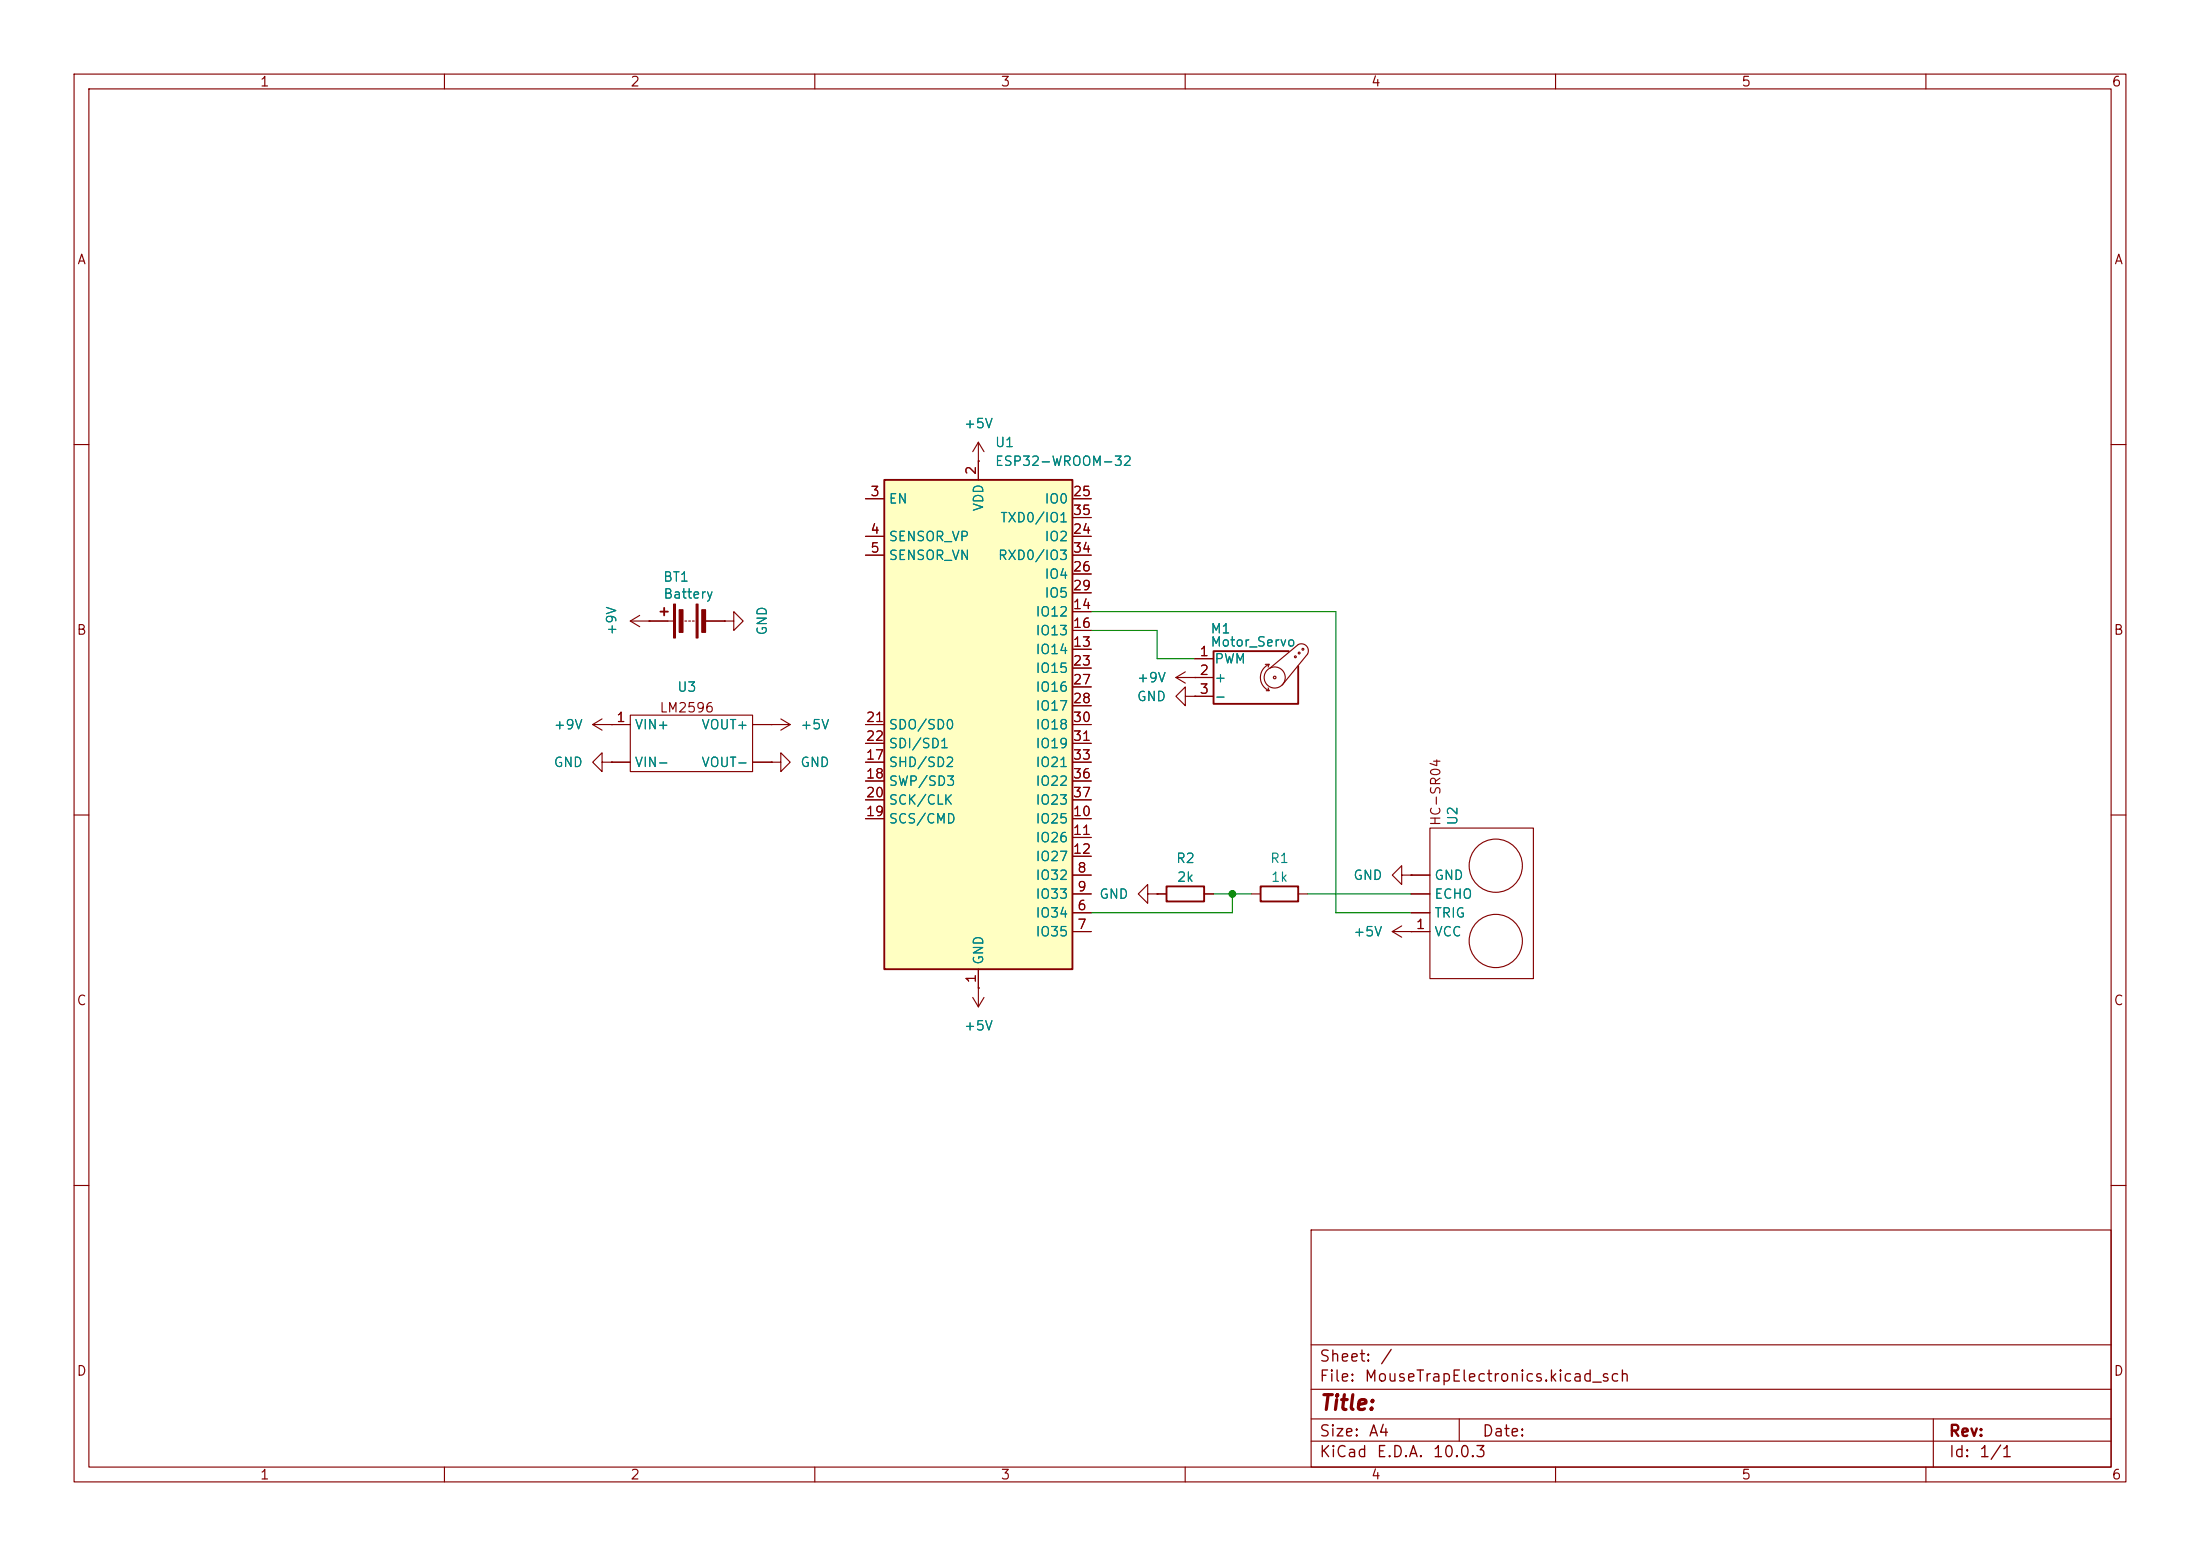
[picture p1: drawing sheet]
(kicad_sch
 (version 20260306)
 (generator "eeschema")
 (generator_version "10.0")
 (paper "A4")
 (lib_symbols
  (symbol "Device:Battery"
   (pin_numbers (hide yes))
   (pin_names
    (offset 0) (hide yes)) (exclude_from_sim no) (in_bom yes) (on_board yes)
   (in_pos_files yes)
   (duplicate_pin_numbers_are_jumpers no)
   (property "Reference" "BT" (at 2.54 2.54 0) (show_name no) (do_not_autoplace no) (effects (font (size 1.27 1.27)) (justify left)))
   (property "Value" "Battery" (at 2.54 0 0) (show_name no) (do_not_autoplace no) (effects (font (size 1.27 1.27)) (justify left)))
   (property "Footprint" "" (at 0 1.524 90) (show_name no) (do_not_autoplace no) (hide yes) (effects (font (size 1.27 1.27))))
   (property "Datasheet" "" (at 0 1.524 90) (show_name no) (do_not_autoplace no) (hide yes) (effects (font (size 1.27 1.27))))
   (property "Description" "Multiple-cell battery" (at 0 0 0) (show_name no) (do_not_autoplace no) (hide yes) (effects (font (size 1.27 1.27))))
   (property "Sim.Device" "V" (at 0 0 0) (show_name no) (do_not_autoplace no) (hide yes) (effects (font (size 1.27 1.27))))
   (property "Sim.Type" "DC" (at 0 0 0) (show_name no) (do_not_autoplace no) (hide yes) (effects (font (size 1.27 1.27))))
   (property "Sim.Pins" "1=+ 2=-" (at 0 0 0) (show_name no) (do_not_autoplace no) (hide yes) (effects (font (size 1.27 1.27))))
   (symbol "Battery_0_1"
    (rectangle (start -2.286 1.778) (end 2.286 1.524) (stroke (width 0) (type default)) (fill (type outline)))
    (rectangle (start -2.286 -1.27) (end 2.286 -1.524) (stroke (width 0) (type default)) (fill (type outline)))
    (rectangle (start -1.524 1.016) (end 1.524 0.508) (stroke (width 0) (type default)) (fill (type outline)))
    (rectangle (start -1.524 -2.032) (end 1.524 -2.54) (stroke (width 0) (type default)) (fill (type outline)))
    (polyline (pts (xy 0 1.778) (xy 0 2.54)) (stroke (width 0) (type default)) (fill (type none)))
    (polyline (pts (xy 0 0) (xy 0 0.254)) (stroke (width 0) (type default)) (fill (type none)))
    (polyline (pts (xy 0 -0.508) (xy 0 -0.254)) (stroke (width 0) (type default)) (fill (type none)))
    (polyline (pts (xy 0 -1.016) (xy 0 -0.762)) (stroke (width 0) (type default)) (fill (type none)))
    (polyline (pts (xy 0.762 3.048) (xy 1.778 3.048)) (stroke (width 0.254) (type default)) (fill (type none)))
    (polyline (pts (xy 1.27 3.556) (xy 1.27 2.54)) (stroke (width 0.254) (type default)) (fill (type none))))
   (symbol "Battery_1_1"
    (pin passive line (at 0 5.08 270) (length 2.54) (name "+" (effects (font (size 1.27 1.27)))) (number "1" (effects (font (size 1.27 1.27)))))
    (pin passive line (at 0 -5.08 90) (length 2.54) (name "-" (effects (font (size 1.27 1.27)))) (number "2" (effects (font (size 1.27 1.27))))))
   (embedded_fonts no))
  (symbol "Device:R"
   (pin_numbers (hide yes))
   (pin_names
    (offset 0)) (exclude_from_sim no) (in_bom yes) (on_board yes)
   (in_pos_files yes)
   (duplicate_pin_numbers_are_jumpers no)
   (property "Reference" "R" (at 2.032 0 90) (show_name no) (do_not_autoplace no) (effects (font (size 1.27 1.27))))
   (property "Value" "R" (at 0 0 90) (show_name no) (do_not_autoplace no) (effects (font (size 1.27 1.27))))
   (property "Footprint" "" (at -1.778 0 90) (show_name no) (do_not_autoplace no) (hide yes) (effects (font (size 1.27 1.27))))
   (property "Datasheet" "" (at 0 0 0) (show_name no) (do_not_autoplace no) (hide yes) (effects (font (size 1.27 1.27))))
   (property "Description" "Resistor" (at 0 0 0) (show_name no) (do_not_autoplace no) (hide yes) (effects (font (size 1.27 1.27))))
   (symbol "R_0_1"
    (rectangle (start -1.016 -2.54) (end 1.016 2.54) (stroke (width 0.254) (type default)) (fill (type none))))
   (symbol "R_1_1"
    (pin passive line (at 0 3.81 270) (length 1.27) (name "" (effects (font (size 1.27 1.27)))) (number "1" (effects (font (size 1.27 1.27)))))
    (pin passive line (at 0 -3.81 90) (length 1.27) (name "" (effects (font (size 1.27 1.27)))) (number "2" (effects (font (size 1.27 1.27))))))
   (embedded_fonts no))
  (symbol "Motor:Motor_Servo"
   (pin_names
    (offset 0.0254)) (exclude_from_sim no) (in_bom yes) (on_board yes)
   (in_pos_files yes)
   (duplicate_pin_numbers_are_jumpers no)
   (property "Reference" "M" (at -5.08 4.445 0) (show_name no) (do_not_autoplace no) (effects (font (size 1.27 1.27)) (justify left)))
   (property "Value" "Motor_Servo" (at -5.08 -4.064 0) (show_name no) (do_not_autoplace no) (effects (font (size 1.27 1.27)) (justify left top)))
   (property "Footprint" "" (at 0 -4.826 0) (show_name no) (do_not_autoplace no) (hide yes) (effects (font (size 1.27 1.27))))
   (property "Datasheet" "http://forums.parallax.com/uploads/attachments/46831/74481.png" (at 0 -4.826 0) (show_name no) (do_not_autoplace no) (hide yes) (effects (font (size 1.27 1.27))))
   (property "Description" "Servo Motor (Futaba, HiTec, JR connector)" (at 0 0 0) (show_name no) (do_not_autoplace no) (hide yes) (effects (font (size 1.27 1.27))))
   (symbol "Motor_Servo_0_1"
    (polyline (pts (xy 2.413 1.778) (xy 1.905 1.778)) (stroke (width 0) (type default)) (fill (type none)))
    (polyline (pts (xy 2.413 1.778) (xy 2.286 1.397)) (stroke (width 0) (type default)) (fill (type none)))
    (polyline (pts (xy 2.413 -1.778) (xy 2.032 -1.778)) (stroke (width 0) (type default)) (fill (type none)))
    (polyline (pts (xy 2.413 -1.778) (xy 2.286 -1.397)) (stroke (width 0) (type default)) (fill (type none)))
    (arc (start 2.413 -1.778) (mid 1.2406 0) (end 2.413 1.778) (stroke (width 0) (type default)) (fill (type none)))
    (circle (center 3.175 0) (radius 0.1778) (stroke (width 0) (type default)) (fill (type none)))
    (circle (center 3.175 0) (radius 1.4224) (stroke (width 0) (type default)) (fill (type none)))
    (polyline (pts (xy 5.08 3.556) (xy -5.08 3.556) (xy -5.08 -3.556) (xy 6.35 -3.556) (xy 6.35 1.524)) (stroke (width 0.254) (type default)) (fill (type none)))
    (circle (center 5.969 2.794) (radius 0.127) (stroke (width 0) (type default)) (fill (type none)))
    (polyline (pts (xy 6.35 4.445) (xy 2.54 1.27)) (stroke (width 0) (type default)) (fill (type none)))
    (circle (center 6.477 3.302) (radius 0.127) (stroke (width 0) (type default)) (fill (type none)))
    (arc (start 6.35 4.445) (mid 7.4487 4.2737) (end 7.62 3.175) (stroke (width 0) (type default)) (fill (type none)))
    (circle (center 6.985 3.81) (radius 0.127) (stroke (width 0) (type default)) (fill (type none)))
    (polyline (pts (xy 7.62 3.175) (xy 4.191 -1.016)) (stroke (width 0) (type default)) (fill (type none))))
   (symbol "Motor_Servo_1_1"
    (pin passive line (at -7.62 2.54 0) (length 2.54) (name "PWM" (effects (font (size 1.27 1.27)))) (number "1" (effects (font (size 1.27 1.27)))))
    (pin passive line (at -7.62 0 0) (length 2.54) (name "+" (effects (font (size 1.27 1.27)))) (number "2" (effects (font (size 1.27 1.27)))))
    (pin passive line (at -7.62 -2.54 0) (length 2.54) (name "-" (effects (font (size 1.27 1.27)))) (number "3" (effects (font (size 1.27 1.27))))))
   (embedded_fonts no))
  (symbol "RF_Module:ESP32-WROOM-32" (exclude_from_sim no) (in_bom yes) (on_board yes)
   (in_pos_files yes)
   (duplicate_pin_numbers_are_jumpers no)
   (property "Reference" "U" (at -12.7 34.29 0) (show_name no) (do_not_autoplace no) (effects (font (size 1.27 1.27)) (justify left)))
   (property "Value" "ESP32-WROOM-32" (at 1.27 34.29 0) (show_name no) (do_not_autoplace no) (effects (font (size 1.27 1.27)) (justify left)))
   (property "Footprint" "RF_Module:ESP32-WROOM-32" (at 0 -38.1 0) (show_name no) (do_not_autoplace no) (hide yes) (effects (font (size 1.27 1.27))))
   (property "Datasheet" "https://www.espressif.com/sites/default/files/documentation/esp32-wroom-32_datasheet_en.pdf" (at -7.62 1.27 0) (show_name no) (do_not_autoplace no) (hide yes) (effects (font (size 1.27 1.27))))
   (property "Description" "RF Module, ESP32-D0WDQ6 SoC, Wi-Fi 802.11b/g/n, Bluetooth, BLE, 32-bit, 2.7-3.6V, onboard antenna, SMD" (at 0 0 0) (show_name no) (do_not_autoplace no) (hide yes) (effects (font (size 1.27 1.27))))
   (symbol "ESP32-WROOM-32_0_1"
    (rectangle (start -12.7 33.02) (end 12.7 -33.02) (stroke (width 0.254) (type default)) (fill (type background))))
   (symbol "ESP32-WROOM-32_1_1"
    (pin power_in line (at 0 -35.56 90) (length 2.54) (name "GND" (effects (font (size 1.27 1.27)))) (number "1" (effects (font (size 1.27 1.27)))))
    (pin power_in line (at 0 35.56 270) (length 2.54) (name "VDD" (effects (font (size 1.27 1.27)))) (number "2" (effects (font (size 1.27 1.27)))))
    (pin input line (at -15.24 30.48 0) (length 2.54) (name "EN" (effects (font (size 1.27 1.27)))) (number "3" (effects (font (size 1.27 1.27)))))
    (pin input line (at -15.24 25.4 0) (length 2.54) (name "SENSOR_VP" (effects (font (size 1.27 1.27)))) (number "4" (effects (font (size 1.27 1.27)))))
    (pin input line (at -15.24 22.86 0) (length 2.54) (name "SENSOR_VN" (effects (font (size 1.27 1.27)))) (number "5" (effects (font (size 1.27 1.27)))))
    (pin input line (at 15.24 -25.4 180) (length 2.54) (name "IO34" (effects (font (size 1.27 1.27)))) (number "6" (effects (font (size 1.27 1.27)))))
    (pin input line (at 15.24 -27.94 180) (length 2.54) (name "IO35" (effects (font (size 1.27 1.27)))) (number "7" (effects (font (size 1.27 1.27)))))
    (pin bidirectional line (at 15.24 -20.32 180) (length 2.54) (name "IO32" (effects (font (size 1.27 1.27)))) (number "8" (effects (font (size 1.27 1.27)))))
    (pin bidirectional line (at 15.24 -22.86 180) (length 2.54) (name "IO33" (effects (font (size 1.27 1.27)))) (number "9" (effects (font (size 1.27 1.27)))))
    (pin bidirectional line (at 15.24 -12.7 180) (length 2.54) (name "IO25" (effects (font (size 1.27 1.27)))) (number "10" (effects (font (size 1.27 1.27)))))
    (pin bidirectional line (at 15.24 -15.24 180) (length 2.54) (name "IO26" (effects (font (size 1.27 1.27)))) (number "11" (effects (font (size 1.27 1.27)))))
    (pin bidirectional line (at 15.24 -17.78 180) (length 2.54) (name "IO27" (effects (font (size 1.27 1.27)))) (number "12" (effects (font (size 1.27 1.27)))))
    (pin bidirectional line (at 15.24 10.16 180) (length 2.54) (name "IO14" (effects (font (size 1.27 1.27)))) (number "13" (effects (font (size 1.27 1.27)))))
    (pin bidirectional line (at 15.24 15.24 180) (length 2.54) (name "IO12" (effects (font (size 1.27 1.27)))) (number "14" (effects (font (size 1.27 1.27)))))
    (pin passive line (at 0 -35.56 90) (length 2.54) (hide yes) (name "GND" (effects (font (size 1.27 1.27)))) (number "15" (effects (font (size 1.27 1.27)))))
    (pin bidirectional line (at 15.24 12.7 180) (length 2.54) (name "IO13" (effects (font (size 1.27 1.27)))) (number "16" (effects (font (size 1.27 1.27)))))
    (pin bidirectional line (at -15.24 -5.08 0) (length 2.54) (name "SHD/SD2" (effects (font (size 1.27 1.27)))) (number "17" (effects (font (size 1.27 1.27)))))
    (pin bidirectional line (at -15.24 -7.62 0) (length 2.54) (name "SWP/SD3" (effects (font (size 1.27 1.27)))) (number "18" (effects (font (size 1.27 1.27)))))
    (pin bidirectional line (at -15.24 -12.7 0) (length 2.54) (name "SCS/CMD" (effects (font (size 1.27 1.27)))) (number "19" (effects (font (size 1.27 1.27)))))
    (pin bidirectional line (at -15.24 -10.16 0) (length 2.54) (name "SCK/CLK" (effects (font (size 1.27 1.27)))) (number "20" (effects (font (size 1.27 1.27)))))
    (pin bidirectional line (at -15.24 0 0) (length 2.54) (name "SDO/SD0" (effects (font (size 1.27 1.27)))) (number "21" (effects (font (size 1.27 1.27)))))
    (pin bidirectional line (at -15.24 -2.54 0) (length 2.54) (name "SDI/SD1" (effects (font (size 1.27 1.27)))) (number "22" (effects (font (size 1.27 1.27)))))
    (pin bidirectional line (at 15.24 7.62 180) (length 2.54) (name "IO15" (effects (font (size 1.27 1.27)))) (number "23" (effects (font (size 1.27 1.27)))))
    (pin bidirectional line (at 15.24 25.4 180) (length 2.54) (name "IO2" (effects (font (size 1.27 1.27)))) (number "24" (effects (font (size 1.27 1.27)))))
    (pin bidirectional line (at 15.24 30.48 180) (length 2.54) (name "IO0" (effects (font (size 1.27 1.27)))) (number "25" (effects (font (size 1.27 1.27)))))
    (pin bidirectional line (at 15.24 20.32 180) (length 2.54) (name "IO4" (effects (font (size 1.27 1.27)))) (number "26" (effects (font (size 1.27 1.27)))))
    (pin bidirectional line (at 15.24 5.08 180) (length 2.54) (name "IO16" (effects (font (size 1.27 1.27)))) (number "27" (effects (font (size 1.27 1.27)))))
    (pin bidirectional line (at 15.24 2.54 180) (length 2.54) (name "IO17" (effects (font (size 1.27 1.27)))) (number "28" (effects (font (size 1.27 1.27)))))
    (pin bidirectional line (at 15.24 17.78 180) (length 2.54) (name "IO5" (effects (font (size 1.27 1.27)))) (number "29" (effects (font (size 1.27 1.27)))))
    (pin bidirectional line (at 15.24 0 180) (length 2.54) (name "IO18" (effects (font (size 1.27 1.27)))) (number "30" (effects (font (size 1.27 1.27)))))
    (pin bidirectional line (at 15.24 -2.54 180) (length 2.54) (name "IO19" (effects (font (size 1.27 1.27)))) (number "31" (effects (font (size 1.27 1.27)))))
    (pin no_connect line (at -12.7 -27.94 0) (length 2.54) (hide yes) (name "NC" (effects (font (size 1.27 1.27)))) (number "32" (effects (font (size 1.27 1.27)))))
    (pin bidirectional line (at 15.24 -5.08 180) (length 2.54) (name "IO21" (effects (font (size 1.27 1.27)))) (number "33" (effects (font (size 1.27 1.27)))))
    (pin bidirectional line (at 15.24 22.86 180) (length 2.54) (name "RXD0/IO3" (effects (font (size 1.27 1.27)))) (number "34" (effects (font (size 1.27 1.27)))))
    (pin bidirectional line (at 15.24 27.94 180) (length 2.54) (name "TXD0/IO1" (effects (font (size 1.27 1.27)))) (number "35" (effects (font (size 1.27 1.27)))))
    (pin bidirectional line (at 15.24 -7.62 180) (length 2.54) (name "IO22" (effects (font (size 1.27 1.27)))) (number "36" (effects (font (size 1.27 1.27)))))
    (pin bidirectional line (at 15.24 -10.16 180) (length 2.54) (name "IO23" (effects (font (size 1.27 1.27)))) (number "37" (effects (font (size 1.27 1.27)))))
    (pin passive line (at 0 -35.56 90) (length 2.54) (hide yes) (name "GND" (effects (font (size 1.27 1.27)))) (number "38" (effects (font (size 1.27 1.27)))))
    (pin passive line (at 0 -35.56 90) (length 2.54) (hide yes) (name "GND" (effects (font (size 1.27 1.27)))) (number "39" (effects (font (size 1.27 1.27))))))
   (embedded_fonts no))
  (symbol "Regulator_Switching:LM2596" (exclude_from_sim no) (in_bom yes) (on_board yes)
   (in_pos_files yes)
   (duplicate_pin_numbers_are_jumpers no)
   (property "Reference" "U" (at 0 1.524 0) (show_name no) (do_not_autoplace no) (effects (font (size 1.27 1.27))))
   (property "Value" "" (at 0 0 0) (show_name no) (do_not_autoplace no) (effects (font (size 1.27 1.27))))
   (property "Footprint" "" (at 0 0 0) (show_name no) (do_not_autoplace no) (hide yes) (effects (font (size 1.27 1.27))))
   (property "Datasheet" "" (at 0 0 0) (show_name no) (do_not_autoplace no) (hide yes) (effects (font (size 1.27 1.27))))
   (property "Description" "" (at 0 0 0) (show_name no) (do_not_autoplace no) (hide yes) (effects (font (size 1.27 1.27))))
   (symbol "LM2596_0_1"
    (rectangle (start -7.62 -1.27) (end 8.89 -8.89) (stroke (width 0) (type default)) (fill (type none))))
   (symbol "LM2596_1_1"
    (text "LM2596" (at 0 -0.254 0) (effects (font (size 1.27 1.27))))
    (pin power_in line (at -10.16 -7.62 0) (length 2.54) (name "VIN-" (effects (font (size 1.27 1.27)))) (number "" (effects (font (size 1.27 1.27)))))
    (pin power_out line (at 11.43 -2.54 180) (length 2.54) (name "VOUT+" (effects (font (size 1.27 1.27)))) (number "" (effects (font (size 1.27 1.27)))))
    (pin power_in line (at 11.43 -7.62 180) (length 2.54) (name "VOUT-" (effects (font (size 1.27 1.27)))) (number "" (effects (font (size 1.27 1.27)))))
    (pin power_in line (at -10.16 -2.54 0) (length 2.54) (name "VIN+" (effects (font (size 1.27 1.27)))) (number "1" (effects (font (size 1.27 1.27))))))
   (embedded_fonts no))
  (symbol "Sensor:HC-SR04" (exclude_from_sim no) (in_bom yes) (on_board yes)
   (in_pos_files yes)
   (duplicate_pin_numbers_are_jumpers no)
   (property "Reference" "U2" (at 10.414 3.302 0) (show_name no) (do_not_autoplace no) (effects (font (size 1.27 1.27)) (justify left)))
   (property "Value" "" (at 0 0 0) (show_name no) (do_not_autoplace no) (effects (font (size 1.27 1.27))))
   (property "Footprint" "" (at 0 0 0) (show_name no) (do_not_autoplace no) (hide yes) (effects (font (size 1.27 1.27))))
   (property "Datasheet" "" (at 0 0 0) (show_name no) (do_not_autoplace no) (hide yes) (effects (font (size 1.27 1.27))))
   (property "Description" "" (at 0 0 0) (show_name no) (do_not_autoplace no) (hide yes) (effects (font (size 1.27 1.27))))
   (symbol "HC-SR04_0_1"
    (rectangle (start -10.16 6.35) (end 10.16 -7.62) (stroke (width 0) (type default)) (fill (type none)))
    (circle (center -5.08 -2.54) (radius 3.5921) (stroke (width 0) (type default)) (fill (type none)))
    (circle (center 5.08 -2.54) (radius 3.5921) (stroke (width 0) (type default)) (fill (type none))))
   (symbol "HC-SR04_1_1"
    (text "HC-SR04\n" (at 14.986 5.588 0) (effects (font (size 1.27 1.27))))
    (pin input line (at -1.27 8.89 270) (length 2.54) (name "TRIG" (effects (font (size 1.27 1.27)))) (number "" (effects (font (size 1.27 1.27)))))
    (pin output line (at 1.27 8.89 270) (length 2.54) (name "ECHO" (effects (font (size 1.27 1.27)))) (number "" (effects (font (size 1.27 1.27)))))
    (pin power_in line (at 3.81 8.89 270) (length 2.54) (name "GND" (effects (font (size 1.27 1.27)))) (number "" (effects (font (size 1.27 1.27)))))
    (pin power_in line (at -3.81 8.89 270) (length 2.54) (name "VCC" (effects (font (size 1.27 1.27)))) (number "1" (effects (font (size 1.27 1.27))))))
   (embedded_fonts no))
  (symbol "power:+5V"
   (power global)
   (pin_numbers (hide yes))
   (pin_names
    (offset 0) (hide yes)) (exclude_from_sim no) (in_bom yes) (on_board yes)
   (in_pos_files yes)
   (duplicate_pin_numbers_are_jumpers no)
   (property "Reference" "#PWR" (at 0 -3.81 0) (show_name no) (do_not_autoplace no) (hide yes) (effects (font (size 1.27 1.27))))
   (property "Value" "+5V" (at 0 3.556 0) (show_name no) (do_not_autoplace no) (effects (font (size 1.27 1.27))))
   (property "Footprint" "" (at 0 0 0) (show_name no) (do_not_autoplace no) (hide yes) (effects (font (size 1.27 1.27))))
   (property "Datasheet" "" (at 0 0 0) (show_name no) (do_not_autoplace no) (hide yes) (effects (font (size 1.27 1.27))))
   (property "Description" "Power symbol creates a global label with name \"+5V\"" (at 0 0 0) (show_name no) (do_not_autoplace no) (hide yes) (effects (font (size 1.27 1.27))))
   (symbol "+5V_0_1"
    (polyline (pts (xy -0.762 1.27) (xy 0 2.54)) (stroke (width 0) (type default)) (fill (type none)))
    (polyline (pts (xy 0 2.54) (xy 0.762 1.27)) (stroke (width 0) (type default)) (fill (type none)))
    (polyline (pts (xy 0 0) (xy 0 2.54)) (stroke (width 0) (type default)) (fill (type none))))
   (symbol "+5V_1_1"
    (pin power_in line (at 0 0 90) (length 0) (name "" (effects (font (size 1.27 1.27)))) (number "1" (effects (font (size 1.27 1.27))))))
   (embedded_fonts no))
  (symbol "power:+9V"
   (power global)
   (pin_numbers (hide yes))
   (pin_names
    (offset 0) (hide yes)) (exclude_from_sim no) (in_bom yes) (on_board yes)
   (in_pos_files yes)
   (duplicate_pin_numbers_are_jumpers no)
   (property "Reference" "#PWR" (at 0 -3.81 0) (show_name no) (do_not_autoplace no) (hide yes) (effects (font (size 1.27 1.27))))
   (property "Value" "+9V" (at 0 3.556 0) (show_name no) (do_not_autoplace no) (effects (font (size 1.27 1.27))))
   (property "Footprint" "" (at 0 0 0) (show_name no) (do_not_autoplace no) (hide yes) (effects (font (size 1.27 1.27))))
   (property "Datasheet" "" (at 0 0 0) (show_name no) (do_not_autoplace no) (hide yes) (effects (font (size 1.27 1.27))))
   (property "Description" "Power symbol creates a global label with name \"+9V\"" (at 0 0 0) (show_name no) (do_not_autoplace no) (hide yes) (effects (font (size 1.27 1.27))))
   (symbol "+9V_0_1"
    (polyline (pts (xy -0.762 1.27) (xy 0 2.54)) (stroke (width 0) (type default)) (fill (type none)))
    (polyline (pts (xy 0 2.54) (xy 0.762 1.27)) (stroke (width 0) (type default)) (fill (type none)))
    (polyline (pts (xy 0 0) (xy 0 2.54)) (stroke (width 0) (type default)) (fill (type none))))
   (symbol "+9V_1_1"
    (pin power_in line (at 0 0 90) (length 0) (name "" (effects (font (size 1.27 1.27)))) (number "1" (effects (font (size 1.27 1.27))))))
   (embedded_fonts no))
  (symbol "power:GND"
   (power global)
   (pin_numbers (hide yes))
   (pin_names
    (offset 0) (hide yes)) (exclude_from_sim no) (in_bom yes) (on_board yes)
   (in_pos_files yes)
   (duplicate_pin_numbers_are_jumpers no)
   (property "Reference" "#PWR" (at 0 -6.35 0) (show_name no) (do_not_autoplace no) (hide yes) (effects (font (size 1.27 1.27))))
   (property "Value" "GND" (at 0 -3.81 0) (show_name no) (do_not_autoplace no) (effects (font (size 1.27 1.27))))
   (property "Footprint" "" (at 0 0 0) (show_name no) (do_not_autoplace no) (hide yes) (effects (font (size 1.27 1.27))))
   (property "Datasheet" "" (at 0 0 0) (show_name no) (do_not_autoplace no) (hide yes) (effects (font (size 1.27 1.27))))
   (property "Description" "Power symbol creates a global label with name \"GND\" , ground" (at 0 0 0) (show_name no) (do_not_autoplace no) (hide yes) (effects (font (size 1.27 1.27))))
   (symbol "GND_0_1"
    (polyline (pts (xy 0 0) (xy 0 -1.27) (xy 1.27 -1.27) (xy 0 -2.54) (xy -1.27 -1.27) (xy 0 -1.27)) (stroke (width 0) (type default)) (fill (type none))))
   (symbol "GND_1_1"
    (pin power_in line (at 0 0 270) (length 0) (name "" (effects (font (size 1.27 1.27)))) (number "1" (effects (font (size 1.27 1.27))))))
   (embedded_fonts no)))
 (junction
  (at 166.37 120.65)
  (diameter 0)
  (color 0 0 0 0))
 (no_connect
  (at -7.62 -34.29))
 (wire
  (pts (xy 190.5 123.19) (xy 180.34 123.19))
  (stroke (width 0) (type default)))
 (wire
  (pts (xy 161.29 88.9) (xy 156.21 88.9))
  (stroke (width 0) (type default)))
 (wire
  (pts (xy 163.83 120.65) (xy 166.37 120.65))
  (stroke (width 0) (type default)))
 (wire
  (pts (xy 156.21 88.9) (xy 156.21 85.09))
  (stroke (width 0) (type default)))
 (wire
  (pts (xy 156.21 85.09) (xy 147.32 85.09))
  (stroke (width 0) (type default)))
 (wire
  (pts (xy 166.37 120.65) (xy 168.91 120.65))
  (stroke (width 0) (type default)))
 (wire
  (pts (xy 176.53 120.65) (xy 190.5 120.65))
  (stroke (width 0) (type default)))
 (wire
  (pts (xy 166.37 120.65) (xy 166.37 123.19))
  (stroke (width 0) (type default)))
 (wire
  (pts (xy 147.32 82.55) (xy 180.34 82.55))
  (stroke (width 0) (type default)))
 (wire
  (pts (xy 180.34 123.19) (xy 180.34 82.55))
  (stroke (width 0) (type default)))
 (wire
  (pts (xy 166.37 123.19) (xy 147.32 123.19))
  (stroke (width 0) (type default)))
 (symbol
  (lib_id "power:GND")
  (at 97.79 83.82 90)
  (unit 1)
  (body_style 1)
  (exclude_from_sim no)
  (in_bom yes)
  (on_board yes)
  (in_pos_files yes)
  (dnp no)
  (fields_autoplaced yes)
  (property "Reference" "#PWR02" (at 104.14 83.82 0) (hide yes) (show_name no) (do_not_autoplace no) (effects (font (size 1.27 1.27))))
  (property "Value" "GND" (at 102.87 83.82 0) (show_name no) (do_not_autoplace no) (effects (font (size 1.27 1.27))))
  (property "Footprint" "" (at 97.79 83.82 0) (hide yes) (show_name no) (do_not_autoplace no) (effects (font (size 1.27 1.27))))
  (property "Datasheet" "" (at 97.79 83.82 0) (hide yes) (show_name no) (do_not_autoplace no) (effects (font (size 1.27 1.27))))
  (property "Description" "Power symbol creates a global label with name \"GND\" , ground" (at 97.79 83.82 0) (hide yes) (show_name no) (do_not_autoplace no) (effects (font (size 1.27 1.27))))
  (pin "1"))
 (symbol
  (lib_id "power:+5V")
  (at 104.14 97.79 270)
  (unit 1)
  (body_style 1)
  (exclude_from_sim no)
  (in_bom yes)
  (on_board yes)
  (in_pos_files yes)
  (dnp no)
  (fields_autoplaced yes)
  (property "Reference" "#PWR06" (at 100.33 97.79 0) (hide yes) (show_name no) (do_not_autoplace no) (effects (font (size 1.27 1.27))))
  (property "Value" "+5V" (at 107.95 97.7899 90) (show_name no) (do_not_autoplace no) (effects (font (size 1.27 1.27)) (justify left)))
  (property "Footprint" "" (at 104.14 97.79 0) (hide yes) (show_name no) (do_not_autoplace no) (effects (font (size 1.27 1.27))))
  (property "Datasheet" "" (at 104.14 97.79 0) (hide yes) (show_name no) (do_not_autoplace no) (effects (font (size 1.27 1.27))))
  (property "Description" "Power symbol creates a global label with name \"+5V\"" (at 104.14 97.79 0) (hide yes) (show_name no) (do_not_autoplace no) (effects (font (size 1.27 1.27))))
  (pin "1"))
 (symbol
  (lib_id "power:+5V")
  (at 132.08 133.35 180)
  (unit 1)
  (body_style 1)
  (exclude_from_sim no)
  (in_bom yes)
  (on_board yes)
  (in_pos_files yes)
  (dnp no)
  (fields_autoplaced yes)
  (property "Reference" "#PWR012" (at 132.08 129.54 0) (hide yes) (show_name no) (do_not_autoplace no) (effects (font (size 1.27 1.27))))
  (property "Value" "+5V" (at 132.08 138.43 0) (show_name no) (do_not_autoplace no) (effects (font (size 1.27 1.27))))
  (property "Footprint" "" (at 132.08 133.35 0) (hide yes) (show_name no) (do_not_autoplace no) (effects (font (size 1.27 1.27))))
  (property "Datasheet" "" (at 132.08 133.35 0) (hide yes) (show_name no) (do_not_autoplace no) (effects (font (size 1.27 1.27))))
  (property "Description" "Power symbol creates a global label with name \"+5V\"" (at 132.08 133.35 0) (hide yes) (show_name no) (do_not_autoplace no) (effects (font (size 1.27 1.27))))
  (pin "1"))
 (symbol
  (lib_id "Regulator_Switching:LM2596")
  (at 92.71 95.25 0)
  (unit 1)
  (body_style 1)
  (exclude_from_sim no)
  (in_bom yes)
  (on_board yes)
  (in_pos_files yes)
  (dnp no)
  (fields_autoplaced yes)
  (property "Reference" "U3" (at 92.71 92.71 0) (show_name no) (do_not_autoplace no) (effects (font (size 1.27 1.27))))
  (property "Value" "" (at 92.71 95.25 0) (show_name no) (do_not_autoplace no) (effects (font (size 1.27 1.27))))
  (property "Footprint" "" (at 92.71 95.25 0) (hide yes) (show_name no) (do_not_autoplace no) (effects (font (size 1.27 1.27))))
  (property "Datasheet" "" (at 92.71 95.25 0) (hide yes) (show_name no) (do_not_autoplace no) (effects (font (size 1.27 1.27))))
  (property "Description" "" (at 92.71 95.25 0) (hide yes) (show_name no) (do_not_autoplace no) (effects (font (size 1.27 1.27))))
  (pin "")
  (pin "1")
  (pin "")
  (pin ""))
 (symbol
  (lib_id "Device:R")
  (at 172.72 120.65 90)
  (unit 1)
  (body_style 1)
  (exclude_from_sim no)
  (in_bom yes)
  (on_board yes)
  (in_pos_files yes)
  (dnp no)
  (property "Reference" "R1" (at 172.72 115.824 90) (show_name no) (do_not_autoplace no) (effects (font (size 1.27 1.27))))
  (property "Value" "1k" (at 172.72 118.364 90) (show_name no) (do_not_autoplace no) (effects (font (size 1.27 1.27))))
  (property "Footprint" "" (at 172.72 122.428 90) (hide yes) (show_name no) (do_not_autoplace no) (effects (font (size 1.27 1.27))))
  (property "Datasheet" "" (at 172.72 120.65 0) (hide yes) (show_name no) (do_not_autoplace no) (effects (font (size 1.27 1.27))))
  (property "Description" "Resistor" (at 172.72 120.65 0) (hide yes) (show_name no) (do_not_autoplace no) (effects (font (size 1.27 1.27))))
  (pin "1")
  (pin "2"))
 (symbol
  (lib_id "power:+9V")
  (at 87.63 83.82 90)
  (unit 1)
  (body_style 1)
  (exclude_from_sim no)
  (in_bom yes)
  (on_board yes)
  (in_pos_files yes)
  (dnp no)
  (fields_autoplaced yes)
  (property "Reference" "#PWR01" (at 91.44 83.82 0) (hide yes) (show_name no) (do_not_autoplace no) (effects (font (size 1.27 1.27))))
  (property "Value" "+9V" (at 82.55 83.82 0) (show_name no) (do_not_autoplace no) (effects (font (size 1.27 1.27))))
  (property "Footprint" "" (at 87.63 83.82 0) (hide yes) (show_name no) (do_not_autoplace no) (effects (font (size 1.27 1.27))))
  (property "Datasheet" "" (at 87.63 83.82 0) (hide yes) (show_name no) (do_not_autoplace no) (effects (font (size 1.27 1.27))))
  (property "Description" "Power symbol creates a global label with name \"+9V\"" (at 87.63 83.82 0) (hide yes) (show_name no) (do_not_autoplace no) (effects (font (size 1.27 1.27))))
  (pin "1"))
 (symbol
  (lib_id "Device:Battery")
  (at 92.71 83.82 90)
  (unit 1)
  (body_style 1)
  (exclude_from_sim no)
  (in_bom yes)
  (on_board yes)
  (in_pos_files yes)
  (dnp no)
  (property "Reference" "BT1" (at 93.091 77.851 90) (show_name no) (do_not_autoplace no) (effects (font (size 1.27 1.27)) (justify left)))
  (property "Value" "Battery" (at 96.393 80.137 90) (show_name no) (do_not_autoplace no) (effects (font (size 1.27 1.27)) (justify left)))
  (property "Footprint" "" (at 91.186 83.82 90) (hide yes) (show_name no) (do_not_autoplace no) (effects (font (size 1.27 1.27))))
  (property "Datasheet" "" (at 91.186 83.82 90) (hide yes) (show_name no) (do_not_autoplace no) (effects (font (size 1.27 1.27))))
  (property "Description" "Multiple-cell battery" (at 92.71 83.82 0) (hide yes) (show_name no) (do_not_autoplace no) (effects (font (size 1.27 1.27))))
  (property "Sim.Device" "V" (at 92.71 83.82 0) (hide yes) (show_name no) (do_not_autoplace no) (effects (font (size 1.27 1.27))))
  (property "Sim.Type" "DC" (at 92.71 83.82 0) (hide yes) (show_name no) (do_not_autoplace no) (effects (font (size 1.27 1.27))))
  (property "Sim.Pins" "1=+ 2=-" (at 92.71 83.82 0) (hide yes) (show_name no) (do_not_autoplace no) (effects (font (size 1.27 1.27))))
  (pin "2")
  (pin "1"))
 (symbol
  (lib_id "power:+5V")
  (at 190.5 125.73 90)
  (unit 1)
  (body_style 1)
  (exclude_from_sim no)
  (in_bom yes)
  (on_board yes)
  (in_pos_files yes)
  (dnp no)
  (fields_autoplaced yes)
  (property "Reference" "#PWR011" (at 194.31 125.73 0) (hide yes) (show_name no) (do_not_autoplace no) (effects (font (size 1.27 1.27))))
  (property "Value" "+5V" (at 186.69 125.7299 90) (show_name no) (do_not_autoplace no) (effects (font (size 1.27 1.27)) (justify left)))
  (property "Footprint" "" (at 190.5 125.73 0) (hide yes) (show_name no) (do_not_autoplace no) (effects (font (size 1.27 1.27))))
  (property "Datasheet" "" (at 190.5 125.73 0) (hide yes) (show_name no) (do_not_autoplace no) (effects (font (size 1.27 1.27))))
  (property "Description" "Power symbol creates a global label with name \"+5V\"" (at 190.5 125.73 0) (hide yes) (show_name no) (do_not_autoplace no) (effects (font (size 1.27 1.27))))
  (pin "1"))
 (symbol
  (lib_id "RF_Module:ESP32-WROOM-32")
  (at 132.08 97.79 0)
  (unit 1)
  (body_style 1)
  (exclude_from_sim no)
  (in_bom yes)
  (on_board yes)
  (in_pos_files yes)
  (dnp no)
  (fields_autoplaced yes)
  (property "Reference" "U1" (at 134.2233 59.69 0) (show_name no) (do_not_autoplace no) (effects (font (size 1.27 1.27)) (justify left)))
  (property "Value" "ESP32-WROOM-32" (at 134.2233 62.23 0) (show_name no) (do_not_autoplace no) (effects (font (size 1.27 1.27)) (justify left)))
  (property "Footprint" "RF_Module:ESP32-WROOM-32" (at 132.08 135.89 0) (hide yes) (show_name no) (do_not_autoplace no) (effects (font (size 1.27 1.27))))
  (property "Datasheet" "https://www.espressif.com/sites/default/files/documentation/esp32-wroom-32_datasheet_en.pdf" (at 124.46 96.52 0) (hide yes) (show_name no) (do_not_autoplace no) (effects (font (size 1.27 1.27))))
  (property "Description" "RF Module, ESP32-D0WDQ6 SoC, Wi-Fi 802.11b/g/n, Bluetooth, BLE, 32-bit, 2.7-3.6V, onboard antenna, SMD" (at 132.08 97.79 0) (hide yes) (show_name no) (do_not_autoplace no) (effects (font (size 1.27 1.27))))
  (pin "7")
  (pin "6")
  (pin "22")
  (pin "21")
  (pin "20")
  (pin "19")
  (pin "18")
  (pin "17")
  (pin "16")
  (pin "15")
  (pin "14")
  (pin "13")
  (pin "12")
  (pin "11")
  (pin "10")
  (pin "9")
  (pin "8")
  (pin "23")
  (pin "24")
  (pin "25")
  (pin "26")
  (pin "34")
  (pin "30")
  (pin "29")
  (pin "38")
  (pin "31")
  (pin "2")
  (pin "1")
  (pin "4")
  (pin "37")
  (pin "3")
  (pin "27")
  (pin "35")
  (pin "36")
  (pin "5")
  (pin "32")
  (pin "33")
  (pin "28")
  (pin "39"))
 (symbol
  (lib_id "Sensor:HC-SR04")
  (at 199.39 121.92 90)
  (unit 1)
  (body_style 1)
  (exclude_from_sim no)
  (in_bom yes)
  (on_board yes)
  (in_pos_files yes)
  (dnp no)
  (property "Reference" "U2" (at 196.088 111.506 0) (show_name no) (do_not_autoplace no) (effects (font (size 1.27 1.27)) (justify left)))
  (property "Value" "" (at 199.39 121.92 0) (show_name no) (do_not_autoplace no) (effects (font (size 1.27 1.27))))
  (property "Footprint" "" (at 199.39 121.92 0) (hide yes) (show_name no) (do_not_autoplace no) (effects (font (size 1.27 1.27))))
  (property "Datasheet" "" (at 199.39 121.92 0) (hide yes) (show_name no) (do_not_autoplace no) (effects (font (size 1.27 1.27))))
  (property "Description" "" (at 199.39 121.92 0) (hide yes) (show_name no) (do_not_autoplace no) (effects (font (size 1.27 1.27))))
  (pin "")
  (pin "1")
  (pin "")
  (pin ""))
 (symbol
  (lib_id "power:+5V")
  (at 132.08 62.23 0)
  (unit 1)
  (body_style 1)
  (exclude_from_sim no)
  (in_bom yes)
  (on_board yes)
  (in_pos_files yes)
  (dnp no)
  (fields_autoplaced yes)
  (property "Reference" "#PWR013" (at 132.08 66.04 0) (hide yes) (show_name no) (do_not_autoplace no) (effects (font (size 1.27 1.27))))
  (property "Value" "+5V" (at 132.08 57.15 0) (show_name no) (do_not_autoplace no) (effects (font (size 1.27 1.27))))
  (property "Footprint" "" (at 132.08 62.23 0) (hide yes) (show_name no) (do_not_autoplace no) (effects (font (size 1.27 1.27))))
  (property "Datasheet" "" (at 132.08 62.23 0) (hide yes) (show_name no) (do_not_autoplace no) (effects (font (size 1.27 1.27))))
  (property "Description" "Power symbol creates a global label with name \"+5V\"" (at 132.08 62.23 0) (hide yes) (show_name no) (do_not_autoplace no) (effects (font (size 1.27 1.27))))
  (pin "1"))
 (symbol
  (lib_id "power:+9V")
  (at 161.29 91.44 90)
  (unit 1)
  (body_style 1)
  (exclude_from_sim no)
  (in_bom yes)
  (on_board yes)
  (in_pos_files yes)
  (dnp no)
  (fields_autoplaced yes)
  (property "Reference" "#PWR07" (at 165.1 91.44 0) (hide yes) (show_name no) (do_not_autoplace no) (effects (font (size 1.27 1.27))))
  (property "Value" "+9V" (at 157.48 91.4399 90) (show_name no) (do_not_autoplace no) (effects (font (size 1.27 1.27)) (justify left)))
  (property "Footprint" "" (at 161.29 91.44 0) (hide yes) (show_name no) (do_not_autoplace no) (effects (font (size 1.27 1.27))))
  (property "Datasheet" "" (at 161.29 91.44 0) (hide yes) (show_name no) (do_not_autoplace no) (effects (font (size 1.27 1.27))))
  (property "Description" "Power symbol creates a global label with name \"+9V\"" (at 161.29 91.44 0) (hide yes) (show_name no) (do_not_autoplace no) (effects (font (size 1.27 1.27))))
  (pin "1"))
 (symbol
  (lib_id "power:GND")
  (at 161.29 93.98 270)
  (unit 1)
  (body_style 1)
  (exclude_from_sim no)
  (in_bom yes)
  (on_board yes)
  (in_pos_files yes)
  (dnp no)
  (fields_autoplaced yes)
  (property "Reference" "#PWR08" (at 154.94 93.98 0) (hide yes) (show_name no) (do_not_autoplace no) (effects (font (size 1.27 1.27))))
  (property "Value" "GND" (at 157.48 93.9799 90) (show_name no) (do_not_autoplace no) (effects (font (size 1.27 1.27)) (justify right)))
  (property "Footprint" "" (at 161.29 93.98 0) (hide yes) (show_name no) (do_not_autoplace no) (effects (font (size 1.27 1.27))))
  (property "Datasheet" "" (at 161.29 93.98 0) (hide yes) (show_name no) (do_not_autoplace no) (effects (font (size 1.27 1.27))))
  (property "Description" "Power symbol creates a global label with name \"GND\" , ground" (at 161.29 93.98 0) (hide yes) (show_name no) (do_not_autoplace no) (effects (font (size 1.27 1.27))))
  (pin "1"))
 (symbol
  (lib_id "Device:R")
  (at 160.02 120.65 90)
  (unit 1)
  (body_style 1)
  (exclude_from_sim no)
  (in_bom yes)
  (on_board yes)
  (in_pos_files yes)
  (dnp no)
  (property "Reference" "R2" (at 160.02 115.824 90) (show_name no) (do_not_autoplace no) (effects (font (size 1.27 1.27))))
  (property "Value" "2k" (at 160.02 118.364 90) (show_name no) (do_not_autoplace no) (effects (font (size 1.27 1.27))))
  (property "Footprint" "" (at 160.02 122.428 90) (hide yes) (show_name no) (do_not_autoplace no) (effects (font (size 1.27 1.27))))
  (property "Datasheet" "" (at 160.02 120.65 0) (hide yes) (show_name no) (do_not_autoplace no) (effects (font (size 1.27 1.27))))
  (property "Description" "Resistor" (at 160.02 120.65 0) (hide yes) (show_name no) (do_not_autoplace no) (effects (font (size 1.27 1.27))))
  (pin "1")
  (pin "2"))
 (symbol
  (lib_id "power:GND")
  (at 190.5 118.11 270)
  (unit 1)
  (body_style 1)
  (exclude_from_sim no)
  (in_bom yes)
  (on_board yes)
  (in_pos_files yes)
  (dnp no)
  (fields_autoplaced yes)
  (property "Reference" "#PWR09" (at 184.15 118.11 0) (hide yes) (show_name no) (do_not_autoplace no) (effects (font (size 1.27 1.27))))
  (property "Value" "GND" (at 186.69 118.1099 90) (show_name no) (do_not_autoplace no) (effects (font (size 1.27 1.27)) (justify right)))
  (property "Footprint" "" (at 190.5 118.11 0) (hide yes) (show_name no) (do_not_autoplace no) (effects (font (size 1.27 1.27))))
  (property "Datasheet" "" (at 190.5 118.11 0) (hide yes) (show_name no) (do_not_autoplace no) (effects (font (size 1.27 1.27))))
  (property "Description" "Power symbol creates a global label with name \"GND\" , ground" (at 190.5 118.11 0) (hide yes) (show_name no) (do_not_autoplace no) (effects (font (size 1.27 1.27))))
  (pin "1"))
 (symbol
  (lib_id "power:+9V")
  (at 82.55 97.79 90)
  (unit 1)
  (body_style 1)
  (exclude_from_sim no)
  (in_bom yes)
  (on_board yes)
  (in_pos_files yes)
  (dnp no)
  (fields_autoplaced yes)
  (property "Reference" "#PWR03" (at 86.36 97.79 0) (hide yes) (show_name no) (do_not_autoplace no) (effects (font (size 1.27 1.27))))
  (property "Value" "+9V" (at 78.74 97.7899 90) (show_name no) (do_not_autoplace no) (effects (font (size 1.27 1.27)) (justify left)))
  (property "Footprint" "" (at 82.55 97.79 0) (hide yes) (show_name no) (do_not_autoplace no) (effects (font (size 1.27 1.27))))
  (property "Datasheet" "" (at 82.55 97.79 0) (hide yes) (show_name no) (do_not_autoplace no) (effects (font (size 1.27 1.27))))
  (property "Description" "Power symbol creates a global label with name \"+9V\"" (at 82.55 97.79 0) (hide yes) (show_name no) (do_not_autoplace no) (effects (font (size 1.27 1.27))))
  (pin "1"))
 (symbol
  (lib_id "Motor:Motor_Servo")
  (at 168.91 91.44 0)
  (unit 1)
  (body_style 1)
  (exclude_from_sim no)
  (in_bom yes)
  (on_board yes)
  (in_pos_files yes)
  (dnp no)
  (property "Reference" "M1" (at 163.322 84.836 0) (show_name no) (do_not_autoplace no) (effects (font (size 1.27 1.27)) (justify left)))
  (property "Value" "Motor_Servo" (at 163.322 86.614 0) (show_name no) (do_not_autoplace no) (effects (font (size 1.27 1.27)) (justify left)))
  (property "Footprint" "" (at 168.91 96.266 0) (hide yes) (show_name no) (do_not_autoplace no) (effects (font (size 1.27 1.27))))
  (property "Datasheet" "http://forums.parallax.com/uploads/attachments/46831/74481.png" (at 168.91 96.266 0) (hide yes) (show_name no) (do_not_autoplace no) (effects (font (size 1.27 1.27))))
  (property "Description" "Servo Motor (Futaba, HiTec, JR connector)" (at 168.91 91.44 0) (hide yes) (show_name no) (do_not_autoplace no) (effects (font (size 1.27 1.27))))
  (pin "2")
  (pin "1")
  (pin "3"))
 (symbol
  (lib_id "power:GND")
  (at 156.21 120.65 270)
  (unit 1)
  (body_style 1)
  (exclude_from_sim no)
  (in_bom yes)
  (on_board yes)
  (in_pos_files yes)
  (dnp no)
  (fields_autoplaced yes)
  (property "Reference" "#PWR010" (at 149.86 120.65 0) (hide yes) (show_name no) (do_not_autoplace no) (effects (font (size 1.27 1.27))))
  (property "Value" "GND" (at 152.4 120.6499 90) (show_name no) (do_not_autoplace no) (effects (font (size 1.27 1.27)) (justify right)))
  (property "Footprint" "" (at 156.21 120.65 0) (hide yes) (show_name no) (do_not_autoplace no) (effects (font (size 1.27 1.27))))
  (property "Datasheet" "" (at 156.21 120.65 0) (hide yes) (show_name no) (do_not_autoplace no) (effects (font (size 1.27 1.27))))
  (property "Description" "Power symbol creates a global label with name \"GND\" , ground" (at 156.21 120.65 0) (hide yes) (show_name no) (do_not_autoplace no) (effects (font (size 1.27 1.27))))
  (pin "1"))
 (symbol
  (lib_id "power:GND")
  (at 104.14 102.87 90)
  (unit 1)
  (body_style 1)
  (exclude_from_sim no)
  (in_bom yes)
  (on_board yes)
  (in_pos_files yes)
  (dnp no)
  (fields_autoplaced yes)
  (property "Reference" "#PWR05" (at 110.49 102.87 0) (hide yes) (show_name no) (do_not_autoplace no) (effects (font (size 1.27 1.27))))
  (property "Value" "GND" (at 107.95 102.8699 90) (show_name no) (do_not_autoplace no) (effects (font (size 1.27 1.27)) (justify right)))
  (property "Footprint" "" (at 104.14 102.87 0) (hide yes) (show_name no) (do_not_autoplace no) (effects (font (size 1.27 1.27))))
  (property "Datasheet" "" (at 104.14 102.87 0) (hide yes) (show_name no) (do_not_autoplace no) (effects (font (size 1.27 1.27))))
  (property "Description" "Power symbol creates a global label with name \"GND\" , ground" (at 104.14 102.87 0) (hide yes) (show_name no) (do_not_autoplace no) (effects (font (size 1.27 1.27))))
  (pin "1"))
 (symbol
  (lib_id "power:GND")
  (at 82.55 102.87 270)
  (unit 1)
  (body_style 1)
  (exclude_from_sim no)
  (in_bom yes)
  (on_board yes)
  (in_pos_files yes)
  (dnp no)
  (fields_autoplaced yes)
  (property "Reference" "#PWR04" (at 76.2 102.87 0) (hide yes) (show_name no) (do_not_autoplace no) (effects (font (size 1.27 1.27))))
  (property "Value" "GND" (at 78.74 102.8699 90) (show_name no) (do_not_autoplace no) (effects (font (size 1.27 1.27)) (justify right)))
  (property "Footprint" "" (at 82.55 102.87 0) (hide yes) (show_name no) (do_not_autoplace no) (effects (font (size 1.27 1.27))))
  (property "Datasheet" "" (at 82.55 102.87 0) (hide yes) (show_name no) (do_not_autoplace no) (effects (font (size 1.27 1.27))))
  (property "Description" "Power symbol creates a global label with name \"GND\" , ground" (at 82.55 102.87 0) (hide yes) (show_name no) (do_not_autoplace no) (effects (font (size 1.27 1.27))))
  (pin "1"))
 (sheet_instances
  (path ""
   (page "1")))
 (embedded_fonts no))
